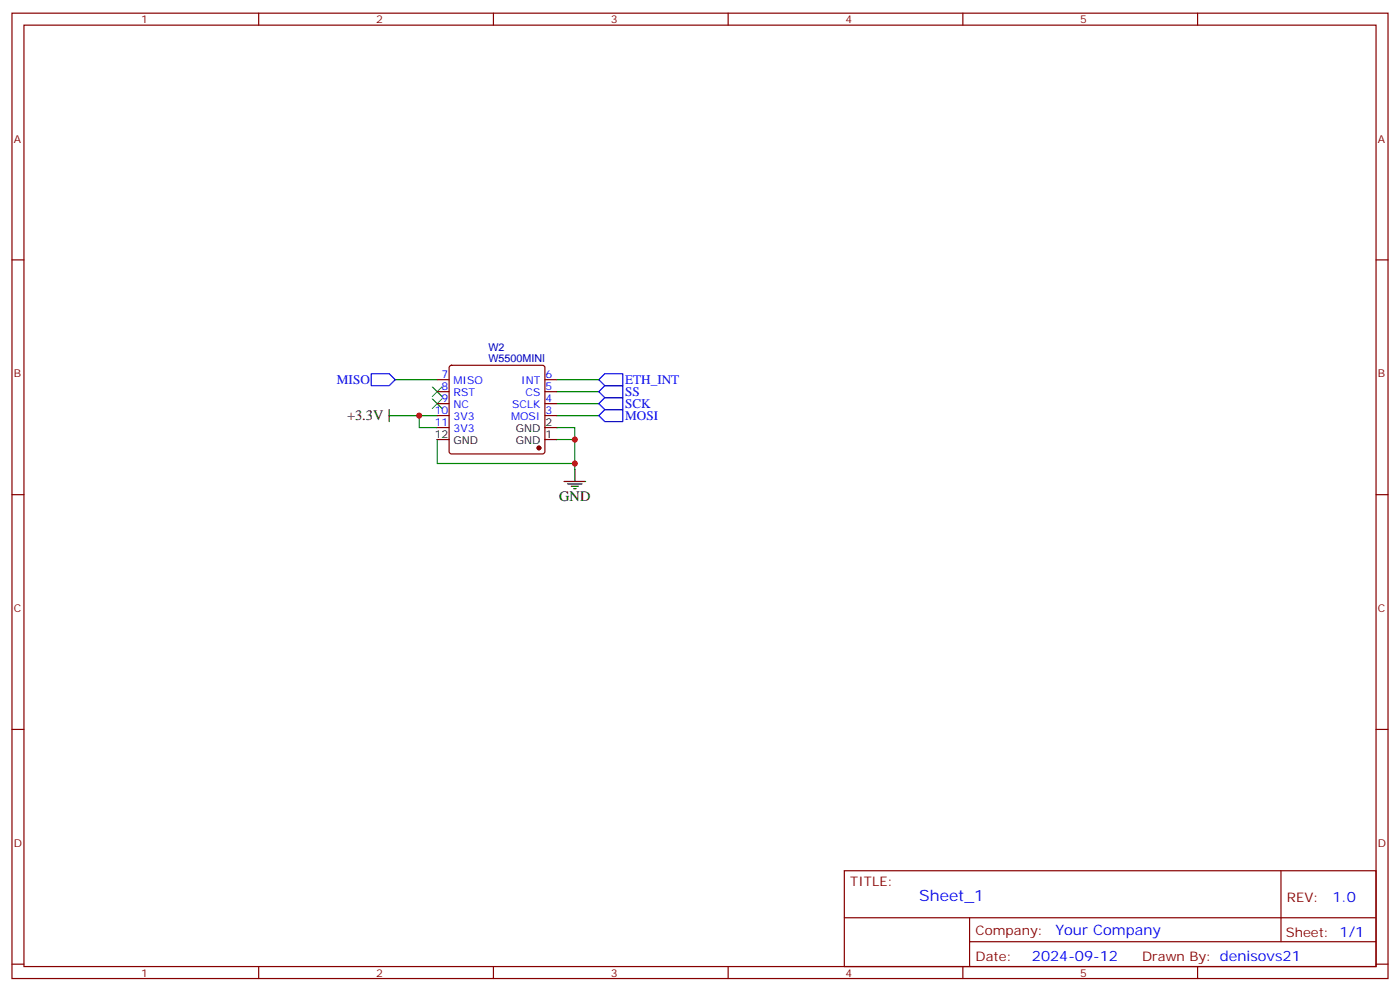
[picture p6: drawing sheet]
<svg xmlns="http://www.w3.org/2000/svg" width="412mm" height="292mm" viewBox="0 0 412 292" stroke-linecap="round" stroke-linejoin="round" font-family="sans-serif">
<g fill="none" stroke="#870000" stroke-width=".35">
<path d="M3.5 3.9h405.4v284.3h-405.4zM7.1 7.4h398.2v277.3h-398.2zM76.2 3.9v3.5M145.3 3.9v3.5M214.5 3.9v3.5M283.6 3.9v3.5M352.8 3.9v3.5M3.5 76.6h3.6M405.3 76.6h3.6M128.8 118.9h3.5M128.8 115.4h3.5M128.8 111.8h3.5"/>
<path d="M132.5 107.8l.5-.2h26.8l.5 .2 .2 .5v24.7l-.2 .5-.5 .2h-26.8l-.5-.2-.2-.5v-24.7zM160.5 118.9h3.5M160.5 115.4h3.5M160.5 111.8h3.5M128.8 122.4h3.5M128.8 125.9h3.5M160.5 122.4h3.5M3.5 145.7h3.6M405.3 145.7h3.6M3.5 214.8h3.6M405.3 214.8h3.6M248.7 256.5h156.6v28.2h-156.6z"/>
<path d="M377.3 256.5v20.9M248.7 270.3h156.5M285.6 277.4h119.6M285.6 270.3v14.1M3.5 284h3.6M76.2 284.7v3.5M145.3 284.7v3.5M214.5 284.7v3.5M283.6 284.7v3.5M352.8 284.7v3.5M405.3 284h3.6"/>
</g>
<path d="M116.4 111.8h12.4M164 115.4h12.4M164 111.8h12.4M164 118.9h12.4M118.2 122.4h10.6M123.5 122.4v3.5h5.3M128.8 129.5v7h40.5M164 125.9h5.3v12.4M164 129.5h5.3M164 122.4h12.4" fill="none" stroke="#008700" stroke-width=".35"/>
<path d="M114.7 122.4h3.5M114.7 120.7v3.5M128.8 129.5h3.5M160.5 129.5h3.5M160.5 125.9h3.5M169.3 138.3v3.5M166.2 141.8h6.3M167.2 142.5h4.2M168.3 143.2h2.1M169 143.9h.7" fill="none" stroke="#000" stroke-width=".35"/>
<path d="M127.4 113.9l2.8 2.9M127.4 117.5l2.8 2.8M130.2 113.9l-2.8 2.9M130.2 117.5l-2.8 2.8" fill="none" stroke="#3c3" stroke-width=".35"/>
<path d="M109.4 110.1h5.3l1.7 1.7-1.7 1.8h-5.3zM176.4 118.9l1.8-1.8h5.2v3.6h-5.2zM178.2 113.6h5.2v3.5h-5.2l-1.8-1.7zM178.2 110.1h5.2v3.5h-5.2l-1.8-1.8zM176.4 122.4l1.8-1.7h5.2v3.5h-5.2z" fill="none" stroke="#00f" stroke-width=".35"/>
<circle cx="158.7" cy="131.9" r=".53" fill="#870000" stroke="#870000" stroke-width=".35"/>
<g fill="#c00">
<circle cx="169.3" cy="129.5" r=".88"/>
<circle cx="169.3" cy="136.5" r=".88"/>
<circle cx="123.5" cy="122.4" r=".88"/>
</g>
<text font-size="4.6" fill="#00f" x="270.8" y="265.5">Sheet_1</text>
<g font-size="4.2">
<text x="102.2" y="123.8">+3.3V</text>
<text x="164.7" y="147.5">GND</text>
</g>
<g font-size="4.2" fill="#00f">
<text x="392.5" y="265.7">1.0</text>
<text x="310.9" y="275.3">Your Company</text>
<text x="304" y="283.1">2024-09-12</text>
</g>
<g font-size="3.9" fill="#00f">
<text x="99.2" y="113.1">MISO</text>
<text x="184.1" y="113.1">ETH_INT</text>
<text x="184.1" y="116.7">SS</text>
<text x="184.1" y="123.7">MOSI</text>
<text x="184.2" y="120.2">SCK</text>
</g>
<g font-size="3.9" fill="#800">
<text x="250.5" y="261.1">TITLE:</text>
<text x="379.1" y="265.7">REV:</text>
<text x="287.4" y="275.3">Company:</text>
<text x="378.7" y="275.9">Sheet: 1/1</text>
<text x="287.4" y="282.9">Date:</text>
<text x="336.4" y="283">Drawn By: denisovs21</text>
</g>
<g font-size="3.2" fill="#800">
<text x="41.6" y="6.9">1</text>
<text x="110.8" y="6.9">2</text>
<text x="179.9" y="6.9">3</text>
<text x="249.1" y="6.9">4</text>
<text x="318.2" y="6.9">5</text>
<text x="4.1" y="42">A</text>
<text x="405.9" y="42">A</text>
<text x="4.1" y="111.1">B</text>
<text x="405.9" y="111.1">B</text>
<text x="4.1" y="180.3">C</text>
<text x="405.9" y="180.3">C</text>
<text x="4.1" y="249.4">D</text>
<text x="405.9" y="249.4">D</text>
<text x="41.6" y="287.7">1</text>
<text x="110.8" y="287.7">2</text>
<text x="179.9" y="287.7">3</text>
<text x="249.1" y="287.7">4</text>
<text x="318.2" y="287.7">5</text>
</g>
<g font-size="3.2" fill="#000080">
<text x="143.9" y="106.5">W5500MINI</text>
<text x="143.9" y="103.4">W2</text>
</g>
<g font-size="3.2" fill="#00f">
<text x="130.1" y="111.5">7</text>
<text x="133.6" y="113.2">MISO</text>
<text x="153.5" y="113.2">INT</text>
<text x="160.7" y="111.5">6</text>
<text x="130.1" y="115">8</text>
<text x="130.1" y="118.5">9</text>
<text x="133.6" y="116.8">RST</text>
<text x="154.8" y="116.8">CS</text>
<text x="160.7" y="118.5">4</text>
<text x="160.7" y="115">5</text>
<text x="128.1" y="122.1">10</text>
<text x="128.1" y="125.6">11</text>
<text x="133.6" y="120.3">NC</text>
<text x="133.6" y="123.8">3V3</text>
<text x="150.5" y="123.8">MOSI</text>
<text x="150.9" y="120.3">SCLK</text>
<text x="160.7" y="122.1">3</text>
<text x="133.6" y="127.4">3V3</text>
</g>
<g font-size="3.2">
<text x="160.7" y="125.6">2</text>
<text x="128.1" y="129.1">12</text>
<text x="133.6" y="130.9">GND</text>
<text x="151.9" y="130.9">GND</text>
<text x="151.9" y="127.4">GND</text>
<text x="160.7" y="129.1">1</text>
</g>
</svg>
